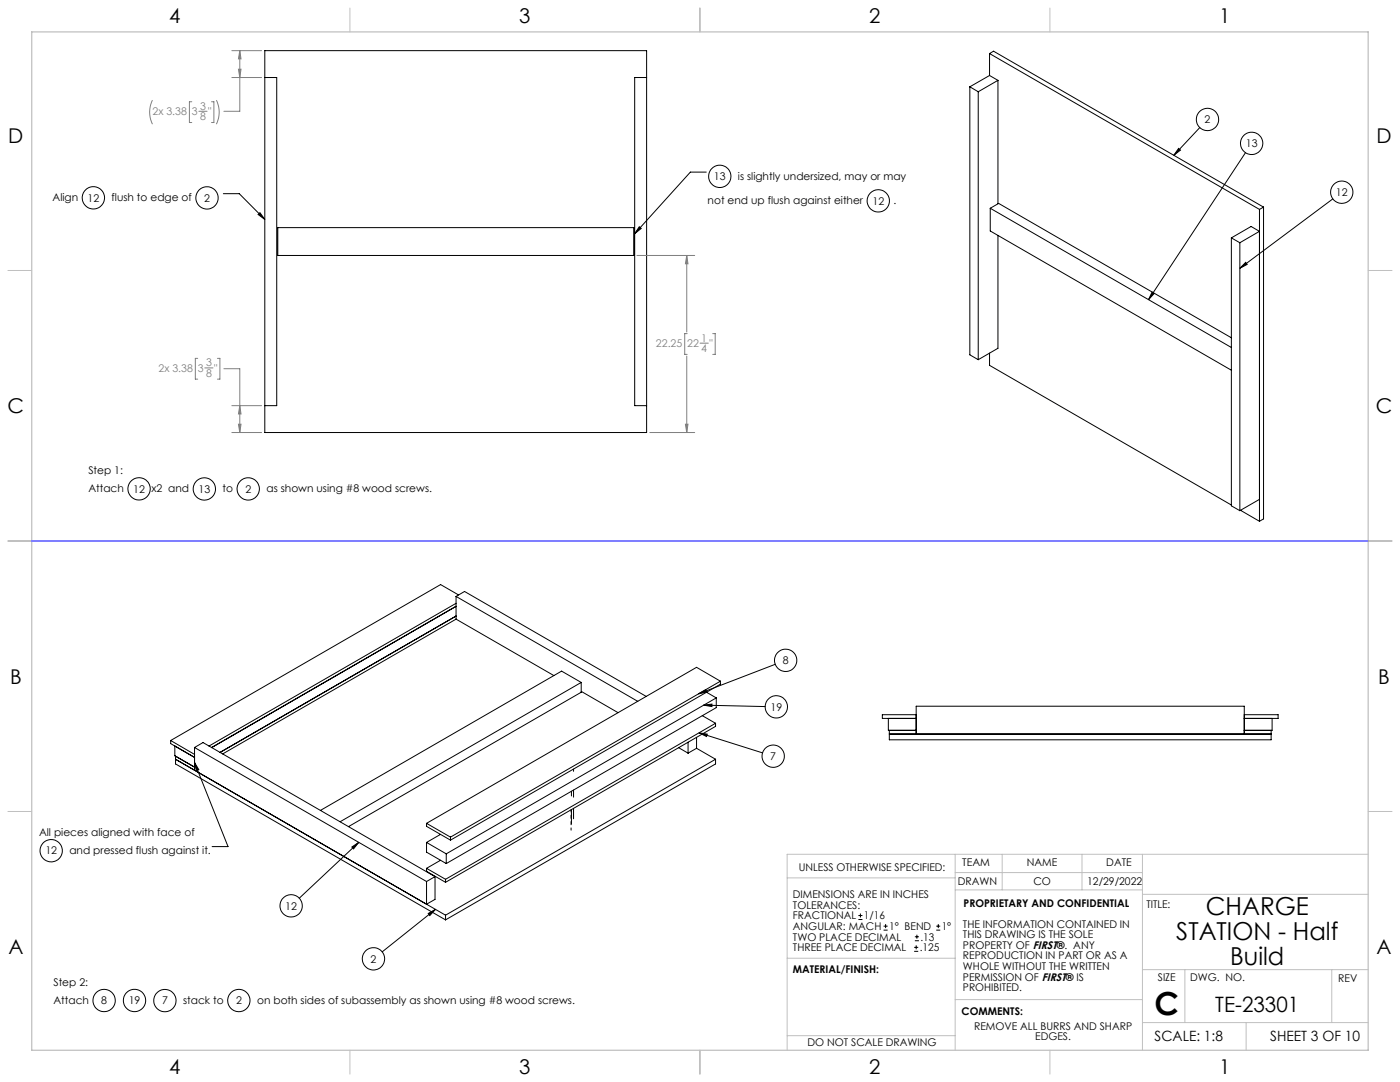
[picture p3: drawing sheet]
<svg xmlns="http://www.w3.org/2000/svg" width="559mm" height="432mm" viewBox="0 0 559 432" stroke-linecap="round" stroke-linejoin="round" font-family="sans-serif">
<g fill="none" stroke="#c0c0c0" stroke-width=".4">
<path d="M139.7 3.2v9.5M279.4 3.2v9.5M419.1 3.2v9.5M3.1 107.9h9.6M546.1 107.9h9.5M3.1 215.9h9.6M546.1 215.9h9.5M3.1 323.8h9.6M546.1 323.8h9.5M314.2 350.3h67M381.2 340.9v78.2M381.2 355.1h74.8"/>
<path d="M381.2 348.2h74.8M400 340.9v14.2M431.9 340.9v14.2M456 340.9v78.2M456 356.9h90.1M546.1 340.9h-231.9v78.2M314.2 382.4h67.2M381.2 398.9h74.8M456 387h90.1M472.9 387v21.1M531.6 387v21.1M139.7 419.1v9.6"/>
<path d="M279.4 419.1v9.6M314.2 413.3h67M419.1 419.1v9.6M456 408.1h90.1M497.4 408.1v11"/>
</g>
<path d="M12.7 12.7h533.4v406.4h-533.4z" fill="none" stroke="#c0c0c0" stroke-width=".5"/>
<g fill="none" stroke="#000" stroke-width=".4">
<path d="M105.7 20.2h152.4v152.4h-152.4zM105.7 30.9h4.8v131h-4.8M258.1 30.9h-4.8v131h4.8M387.1 34.6l3.4 2M387.1 34.6v107l3.4 1.9M390.5 36.6v106.9M395 30.1l3.3 2M395 30.1l-7.9 4.5M395 21.4l1.6-1 107.7 62.3M395 21.4l107.7 62.2M395 21.4v8.7M398.3 32.1l-7.8 4.5"/>
<path d="M398.3 32.1v49.2M470.4 59.2l.8 .7-2.7 2.1zM478.9 50.9l-10.4 11.1M89.1 77.3h6.4l10.2 10.3M281.9 68.7h-6.3l-22.3 24.6M497.1 60.9l-38.7 58.7M532 79.4l-37.1 27.7M103 85.6l.8-.7 1.9 2.7zM110.9 90.8h142v11.2h-142zM255.2 90.5l.7 .7-2.6 2.1zM395.3 83.1l3.3-1.9 92.9 53.6M395.3 83.1l96.2 55.6"/>
<path d="M395.3 83.1v9.1l96.2 55.5M398.3 93.9v45.1l-7.8 4.5M491.5 94.9l7.9-4.5 3.3 1.9-7.8 4.6M491.5 94.9l3.4 2M491.5 94.9v107l3.4 1.9M494.9 96.9v106.9M502.7 83.6v124.4M504.3 82.7l-1.6 .9M504.3 82.7v124.4l-1.6 .9M459.8 116.6l.9 .5-2.3 2.5zM497.2 104.7l.6 .8-2.9 1.6zM395 140.9v4.9l96.5 55.7"/>
<path d="M502.7 199.3l-7.8 4.5M495.2 203.7l7.5 4.3M182 238l72.6 41.9M182 238l3.4-2 72.5 41.9M182 238v9.1M183 237.4l-7.1-4.1-107.8 62.2M182 240.8l-98.6 56.9M182 242l-97.5 56.3M182 247.1l-93.1 53.8M182 245.9l-94.2 54.4M182 247.1l39.1 22.5M232 272.3v4l-92.9 53.6"/>
<path d="M232 272.3l-96.3 55.6M232 272.3l-7.8-4.5-96.3 55.6M232 275.9l14.7 8.5M278.8 276.9l2.9-1.7 .4 1zM282 276.3l3.9 2.2M285.9 278.5l-107.8 62.2M285.9 278.5v3.9l-107.8 62.2M287.5 271.9l-107.7 62.2M287.5 271.9l-9.5-5.6-107.7 62.3M287.5 271.9v1.2l-107.7 62.2M309.4 265.1l-30.6 11.8M68.1 295.5l9.5 5.6"/>
<path d="M68.1 295.5v1.3l9.5 5.5M69.8 297.7v3.9l7.8 4.5-7.5-4.3v3.1l107.7 62.2M77.6 298.3v9.1M77.6 298.3l92.7 53.5M77.6 298.3l3.4-2 92.6 53.5M270.9 298.4l3.7 2.2M274.6 296.2v4.4M278 298.6l-3.4 2M278 294.3v4.3M278 298.6l7.6 4.4M279 292.5l3.3 .5-.3 .9zM279 292.5l25.4 8"/>
<path d="M280.3 285.6l5.3 3M280.8 281.4l3.4-.4v1zM280.8 281.4l24.6 .6M285.6 288.6v1.3l-107.8 62.2M285.6 288.6l-107.8 62.3M354.6 286.7v4.8h11.1M355 292.9h152.4M355 291.5v3.7h152.4v-3.7M365.7 292.9v-11.1h130.9v11.1M365.7 285.2h-13.5v1.5h13.5M496.6 285.2h13.6v1.5h-13.6M507.8 286.7v4.8h-11.2"/>
<path d="M70.1 303l107.7 62.2M77.6 304.3l13.4 33.6h-6.3M77.6 304.3l1.7 2.9-.9 .4zM285.6 303v1.9l-107.8 62.2M285.6 303l-107.8 62.2M140.4 338l2.8-1.8-2.1 2.6zM143.2 336.2l-23.7 22.3M170.3 328.6l9.5 5.5M170.3 328.6v1.2l9.5 5.5M170.3 336.2v3.9l7.8 4.5M170.3 336.2l7.8 4.5M175.8 333l-5.5 3.2"/>
<path d="M179.8 334.1v1.2M170.3 346.5v1.2l7.5 4.4M170.3 346.5l7.5 4.4M173.6 349.8v9.1l-3.3 2v-9.1M173.6 349.8l-3.3 2M175.8 343.3l-5.5 3.2M177.8 350.9v1.2M178.1 340.7v3.9M170.9 364.6l2.9-1.7-2.2 2.5zM173.8 362.9l-21.3 17M177.8 365.2v1.9"/>
<circle cx="482" cy="47.7" r="4.5"/>
<circle cx="499.6" cy="57.2" r="4.4"/>
<circle cx="37.3" cy="78.9" r="4.4"/>
<circle cx="82.6" cy="79" r="4.4"/>
<circle cx="287.3" cy="70.4" r="4.4"/>
<circle cx="535.6" cy="76.7" r="4.5"/>
<circle cx="350.6" cy="80.2" r="4.5"/>
<circle cx="55.5" cy="195.1" r="4.4"/>
<circle cx="81.6" cy="195.1" r="4.5"/>
<circle cx="99.1" cy="195.1" r="4.4"/>
<circle cx="313.6" cy="263.5" r="4.4"/>
<circle cx="309.9" cy="282.1" r="4.4"/>
<circle cx="308.6" cy="301.8" r="4.5"/>
<circle cx="20.4" cy="339.5" r="4.5"/>
<circle cx="116.2" cy="361.5" r="4.5"/>
<circle cx="41.6" cy="399.3" r="4.5"/>
<circle cx="53.7" cy="399.3" r="4.5"/>
<circle cx="65.8" cy="399.3" r="4.4"/>
<circle cx="95.3" cy="399.3" r="4.5"/>
<circle cx="149.1" cy="382.7" r="4.4"/>
</g>
<path d="M228.1 317.7v-1.9M228.9 318.1v-2.8M228.9 307.8v-.9M228.1 328.8v-5.7M228.9 326.8v-4.2" fill="none" stroke="#000" stroke-width=".4" stroke-dasharray="6.3 1.3 1.3 1.3 1.3 1.3"/>
<path d="M227.9 331.3v-8.1" fill="none" stroke="#000" stroke-width=".4" stroke-dasharray="6.3 1.3 1.3 1.3 1.3 1.3" stroke-dashoffset="5.5"/>
<g fill="none" stroke="#808080" stroke-width=".4">
<path d="M60.9 40a10.7 10.7 0 0 0 0 9.6M86.4 40a10.7 10.7 0 0 1 0 9.6M92.5 30.9h11.9M92.5 20.2h11.9M95.2 27.6h1l-.5 3.3zM95.7 20.2l.5 3.3h-1zM95.7 20.2v24.2h-6.3M76.6 40.6h-1v8.3h1M79.4 44.4h3.3M84.4 40.6h1v8.3h-1M254.2 102h23.1M274.1 102v30.5"/>
<path d="M274.1 102l.5 3.3h-1zM274.3 133.1h-1v8.3h1M279.4 136.9h3.3M284.5 133.1h1v8.3h-1M78.9 143h-.9v8.3h.9M81.7 146.8h3.3M86.8 143h1v8.3h-1M89.4 147.1h6.3v25.5M274.1 142.1v30.5M92.5 172.6h11.9M92.5 161.9h11.9M95.2 169.3h1l-.5 3.3z"/>
<path d="M95.7 161.9l.5 3.3h-1zM259.4 172.6h17.9M273.6 169.3h1l-.5 3.3z"/>
</g>
<path d="M12.7 215.9h533.4" fill="none" stroke="#00f" stroke-width=".4"/>
<g fill="#000">
<path d="M470.4 59.2l.8 .7-2.7 2.1zM497.2 104.7l.6 .8-2.9 1.6zM459.8 116.6l.9 .5-2.3 2.5zM279 292.5l3.3 .5-.3 .9zM280.8 281.4l3.4-.4v1zM278.8 276.9l2.9-1.7 .4 1zM170.9 364.6l2.9-1.7-2.2 2.5zM140.4 338l2.8-1.8-2.1 2.6z"/>
<path d="M103 85.6l.8-.7 1.9 2.7zM255.2 90.5l.7 .7-2.6 2.1zM77.6 304.3l1.7 2.9-.9 .4z"/>
</g>
<path d="M95.2 169.3h1l-.5 3.3zM95.7 161.9l.5 3.3h-1zM95.2 27.6h1l-.5 3.3zM95.7 20.2l.5 3.3h-1zM273.6 169.3h1l-.5 3.3zM274.1 102l.5 3.3h-1z" fill="#808080"/>
<g fill="none" stroke="#000" stroke-width=".4">
<path d="M342.6 367h1.6M342.6 365.4h1.6M343.4 364.6v1.5M352.7 371.2h1.6M352.7 369.6h1.6M353.5 368.8v1.6M364.9 379.7h1.6M364.9 378.1h1.6M365.2 375.4h1.6M365.2 373.8h1.6M365.7 377.3v1.5M366 373v1.6"/>
<path d="M373.7 371.2h1.6M373.7 369.6h1.6M374.5 368.8v1.6"/>
</g>
<text font-size="12.7" x="460.9" y="405.2">C</text>
<g font-size="9.9">
<text x="481.3" y="365.3">CHARGE</text>
<text x="469.5" y="375.2">STATION - Half</text>
<text x="491" y="385.1">Build</text>
</g>
<text font-size="8.5" x="485.1" y="404">TE-23301</text>
<g font-size="8.1">
<text x="67.6" y="9.3">4</text>
<text x="207.3" y="9.3">3</text>
<text x="347" y="9.3">2</text>
<text x="486.7" y="9.3">1</text>
<text x="3.3" y="57">D</text>
<text x="549.4" y="57">D</text>
<text x="3" y="164.9">C</text>
<text x="549.1" y="164.9">C</text>
<text x="4" y="272.9">B</text>
<text x="550.1" y="272.9">B</text>
<text x="3.3" y="380.8">A</text>
<text x="549.4" y="380.8">A</text>
<text x="67.6" y="428.4">4</text>
<text x="207.3" y="428.4">3</text>
<text x="347" y="428.4">2</text>
<text x="486.7" y="428.4">1</text>
</g>
<g font-size="5.6">
<text x="460.9" y="415.2">SCALE: 1:8</text>
<text x="507" y="415.2">SHEET 3 OF 10</text>
</g>
<g font-size="4.2" fill="#808080">
<text x="60.9" y="46.1">2x 3.38</text>
<text x="76.6" y="46.1">3</text>
<text x="79.9" y="43.8">3</text>
<text x="79.9" y="48">8</text>
<text x="83.1" y="46.1">&quot;</text>
<text x="279.9" y="136.3">1</text>
<text x="261.8" y="138.6">22.25</text>
<text x="274.3" y="138.6">22</text>
<text x="279.9" y="140.5">4</text>
<text x="283.2" y="138.6">&quot;</text>
<text x="63.3" y="148.5">2x 3.38</text>
<text x="78.9" y="148.5">3</text>
<text x="82.2" y="146.2">3</text>
<text x="85.5" y="148.5">&quot;</text>
<text x="82.2" y="150.4">8</text>
</g>
<g font-size="4.2">
<text x="480.8" y="49.2">2</text>
<text x="497.3" y="58.7">13</text>
<text x="285" y="71.9">13</text>
<text x="294.6" y="71.8">is slightly undersized, may or may</text>
<text x="21" y="80.4">Align</text>
<text x="34.9" y="80.4">12</text>
<text x="44.5" y="80.4">flush to edge of</text>
<text x="81.5" y="80.5">2</text>
<text x="282.4" y="81.6">not end up flush against either</text>
<text x="348.2" y="81.7">12</text>
<text x="356.7" y="81.6">.</text>
<text x="533.2" y="78.2">12</text>
<text x="35.3" y="189.3">Step 1:</text>
<text x="35.3" y="196.5">Attach</text>
<text x="53.2" y="196.6">12 x2 and</text>
<text x="79.3" y="196.6">13</text>
<text x="88.8" y="196.5">to</text>
<text x="97.9" y="196.6">2</text>
<text x="106.4" y="196.5">as shown using #8 wood screws.</text>
<text x="312.5" y="265">8</text>
<text x="307.5" y="283.6">19</text>
<text x="307.5" y="303.3">7</text>
<text x="15.6" y="333.7">All pieces aligned with face of</text>
<text x="18.1" y="341">12</text>
<text x="27.7" y="340.9">and pressed flush against it.</text>
<text x="318.8" y="347.7">UNLESS OTHERWISE SPECIFIED:</text>
<text x="384.1" y="345.5">TEAM</text>
<text x="409.9" y="345.7">NAME</text>
<text x="441.6" y="345.7">DATE</text>
<text x="382.3" y="353.3">DRAWN</text>
<text x="412.5" y="353.3">CO</text>
<text x="434" y="353.3">12/29/2022</text>
<text x="316.5" y="358.5">DIMENSIONS ARE IN INCHES</text>
<text x="113.9" y="363">12</text>
<text x="316.5" y="362.7">TOLERANCES:</text>
<text x="384.6" y="361.9">PROPRIETARY AND CONFIDENTIAL</text>
<text x="457.6" y="362.3">TITLE:</text>
<text x="316.5" y="371.2">ANGULAR: MACH</text>
<text x="316.5" y="366.9">FRACTIONAL</text>
<text x="344.8" y="366.9">1/16</text>
<text x="354.9" y="371.2">1° BEND</text>
<text x="375.9" y="371.2">1°</text>
<text x="384.4" y="370.2">THE INFORMATION CONTAINED IN</text>
<text x="316.5" y="375.4">TWO PLACE DECIMAL</text>
<text x="367.4" y="375.4">.13</text>
<text x="384.4" y="374.4">THIS DRAWING IS THE SOLE</text>
<text x="316.5" y="379.6">THREE PLACE DECIMAL</text>
<text x="367.1" y="379.6">.125</text>
<text x="384.4" y="378.6">PROPERTY OF FIRST®. ANY</text>
<text x="384.4" y="382.9">REPRODUCTION IN PART OR AS A</text>
<text x="147.9" y="384.2">2</text>
<text x="316.5" y="388.4">MATERIAL/FINISH:</text>
<text x="384.4" y="387.1">WHOLE WITHOUT THE WRITTEN</text>
<text x="21.3" y="393.4">Step 2:</text>
<text x="384.4" y="391.3">PERMISSION OF FIRST® IS</text>
<text x="384.4" y="395.6">PROHIBITED.</text>
<text x="462.2" y="391.3">SIZE</text>
<text x="475.1" y="391.3">DWG. NO.</text>
<text x="534.1" y="391.8">REV</text>
<text x="21.3" y="400.7">Attach</text>
<text x="40.4" y="400.8">8</text>
<text x="51.4" y="400.8">19</text>
<text x="64.7" y="400.8">7</text>
<text x="73.1" y="400.7">stack to</text>
<text x="94.2" y="400.8">2</text>
<text x="102.6" y="400.7">on both sides of subassembly as shown using #8 wood screws.</text>
<text x="383.8" y="405.1">COMMENTS:</text>
<text x="388.8" y="410.9">REMOVE ALL BURRS AND SHARP</text>
<text x="322.3" y="417.6">DO NOT SCALE DRAWING</text>
<text x="413.2" y="415.2">EDGES.</text>
</g>
</svg>
